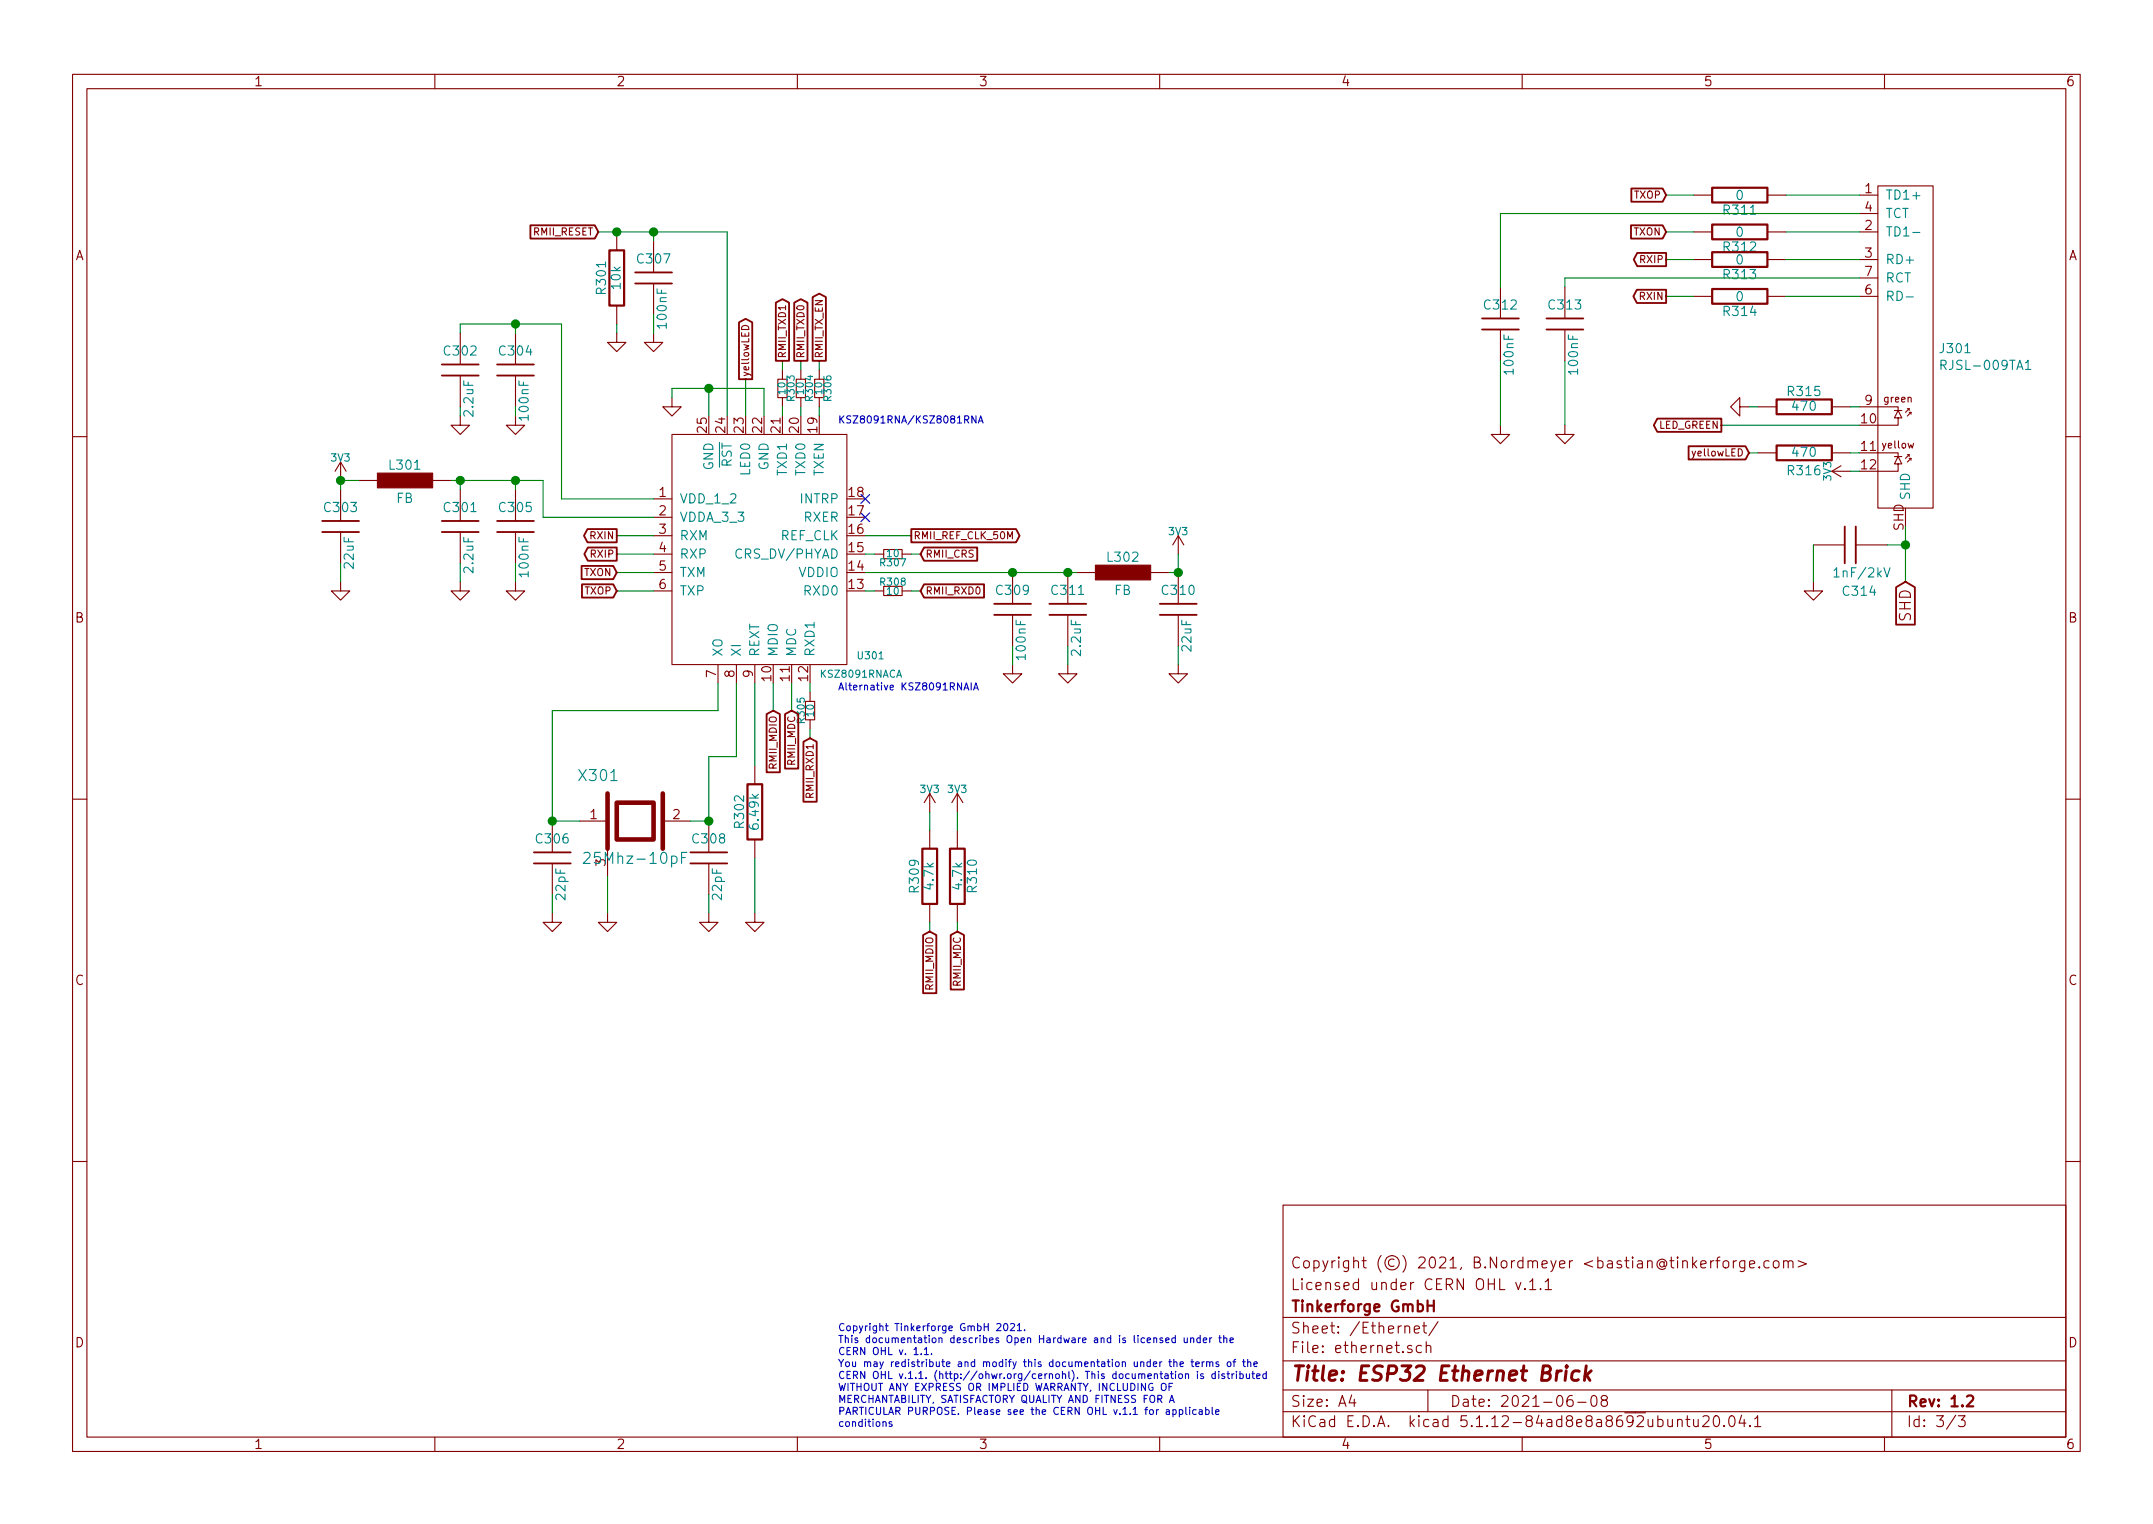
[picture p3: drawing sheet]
EESchema Schematic File Version 4
EELAYER 30 0
EELAYER END
$Descr A4 11693 8268
encoding utf-8
Sheet 3 3
Title "ESP32 Ethernet Brick"
Date "2021-06-08"
Rev "1.2"
Comp "Tinkerforge GmbH"
Comment1 "Licensed under CERN OHL v.1.1"
Comment2 "Copyright (©) 2021, B.Nordmeyer <bastian@tinkerforge.com>"
Comment3 ""
Comment4 ""
$EndDescr
Text GLabel 5000 3200 2    39   Input ~ 0
RMII_RXD0
Text GLabel 4400 4000 3    39   Input ~ 0
RMII_RXD1
Text GLabel 5000 3000 2    39   Input ~ 0
RMII_CRS
Text GLabel 4450 1950 1    39   Output ~ 0
RMII_TX_EN
Text GLabel 4350 1950 1    39   Output ~ 0
RMII_TXD0
Text GLabel 4250 1950 1    39   Output ~ 0
RMII_TXD1
Text GLabel 4300 3850 3    39   Input ~ 0
RMII_MDC
Text GLabel 4200 3850 3    39   Input ~ 0
RMII_MDIO
Text GLabel 4950 2900 2    39   Output ~ 0
RMII_REF_CLK_50M
Text Notes 4550 7750 0    39   ~ 0
Copyright Tinkerforge GmbH 2021.\nThis documentation describes Open Hardware and is licensed under the\nCERN OHL v. 1.1.\nYou may redistribute and modify this documentation under the terms of the\nCERN OHL v.1.1. (http://ohwr.org/cernohl). This documentation is distributed\nWITHOUT ANY EXPRESS OR IMPLIED WARRANTY, INCLUDING OF\nMERCHANTABILITY, SATISFACTORY QUALITY AND FITNESS FOR A\nPARTICULAR PURPOSE. Please see the CERN OHL v.1.1 for applicable\nconditions
Text GLabel 9500 2450 0    39   Input ~ 0
yellowLED
$Comp
L tinkerforge:R R?
U 1 1
P 9800 2450
AR Path="/60E1F910/60E945DD/60EBCFDB" Ref="R?"  Part="1" 
AR Path="/60E1F910/60EBCFDB" Ref="R316"  Part="1" 
F 0 "R316" V 9700 2450 50  0000 C CNN
F 1 "470" V 9800 2450 50  0000 C CNN
F 2 "kicad-libraries:R0402F" H 9800 2450 60  0001 C CNN
F 3 "" H 9800 2450 60  0001 C CNN
	1    9800 2450
	0    -1   -1   0   
$EndComp
$Comp
L tinkerforge:R R?
U 1 1
P 9800 2200
AR Path="/60E1F910/60E945DD/60EBCFE1" Ref="R?"  Part="1" 
AR Path="/60E1F910/60EBCFE1" Ref="R315"  Part="1" 
F 0 "R315" V 9880 2200 50  0000 C CNN
F 1 "470" V 9800 2200 50  0000 C CNN
F 2 "kicad-libraries:R0402F" H 9800 2200 60  0001 C CNN
F 3 "" H 9800 2200 60  0001 C CNN
	1    9800 2200
	0    -1   -1   0   
$EndComp
$Comp
L tinkerforge:GND #PWR?
U 1 1
P 9850 3150
AR Path="/60E1F910/60E945DD/60EBCFED" Ref="#PWR?"  Part="1" 
AR Path="/60E1F910/60EBCFED" Ref="#PWR0161"  Part="1" 
F 0 "#PWR0161" H 9850 3150 30  0001 C CNN
F 1 "GND" H 9850 3080 30  0001 C CNN
F 2 "" H 9850 3150 60  0001 C CNN
F 3 "" H 9850 3150 60  0001 C CNN
	1    9850 3150
	1    0    0    -1  
$EndComp
$Comp
L tinkerforge:GND #PWR?
U 1 1
P 3850 4950
AR Path="/60E1F910/60E945DD/60EBCFF9" Ref="#PWR?"  Part="1" 
AR Path="/60E1F910/60EBCFF9" Ref="#PWR0162"  Part="1" 
F 0 "#PWR0162" H 3850 4950 30  0001 C CNN
F 1 "GND" H 3850 4880 30  0001 C CNN
F 2 "" H 3850 4950 60  0001 C CNN
F 3 "" H 3850 4950 60  0001 C CNN
	1    3850 4950
	1    0    0    -1  
$EndComp
$Comp
L tinkerforge:C C?
U 1 1
P 3850 4650
AR Path="/60E1F910/60E945DD/60EBCFFF" Ref="C?"  Part="1" 
AR Path="/60E1F910/60EBCFFF" Ref="C308"  Part="1" 
F 0 "C308" H 3750 4550 50  0000 L CNN
F 1 "22pF" V 3800 4700 50  0000 L CNN
F 2 "kicad-libraries:C0402F" H 3850 4650 60  0001 C CNN
F 3 "" H 3850 4650 60  0001 C CNN
	1    3850 4650
	-1   0    0    1   
$EndComp
$Comp
L tinkerforge:GND #PWR?
U 1 1
P 3000 4950
AR Path="/60E1F910/60E945DD/60EBD005" Ref="#PWR?"  Part="1" 
AR Path="/60E1F910/60EBD005" Ref="#PWR0163"  Part="1" 
F 0 "#PWR0163" H 3000 4950 30  0001 C CNN
F 1 "GND" H 3000 4880 30  0001 C CNN
F 2 "" H 3000 4950 60  0001 C CNN
F 3 "" H 3000 4950 60  0001 C CNN
	1    3000 4950
	1    0    0    -1  
$EndComp
$Comp
L tinkerforge:C C?
U 1 1
P 3000 4650
AR Path="/60E1F910/60E945DD/60EBD00B" Ref="C?"  Part="1" 
AR Path="/60E1F910/60EBD00B" Ref="C306"  Part="1" 
F 0 "C306" H 2900 4550 50  0000 L CNN
F 1 "22pF" V 2950 4700 50  0000 L CNN
F 2 "kicad-libraries:C0402F" H 3000 4650 60  0001 C CNN
F 3 "" H 3000 4650 60  0001 C CNN
	1    3000 4650
	-1   0    0    1   
$EndComp
$Comp
L tinkerforge:GND #PWR?
U 1 1
P 3300 4950
AR Path="/60E1F910/60E945DD/60EBD011" Ref="#PWR?"  Part="1" 
AR Path="/60E1F910/60EBD011" Ref="#PWR0164"  Part="1" 
F 0 "#PWR0164" H 3300 4950 30  0001 C CNN
F 1 "GND" H 3300 4880 30  0001 C CNN
F 2 "" H 3300 4950 60  0001 C CNN
F 3 "" H 3300 4950 60  0001 C CNN
	1    3300 4950
	1    0    0    -1  
$EndComp
$Comp
L tinkerforge:CRYSTAL_3225 X?
U 1 1
P 3450 4450
AR Path="/60E1F910/60E945DD/60EBD017" Ref="X?"  Part="1" 
AR Path="/60E1F910/60EBD017" Ref="X301"  Part="1" 
F 0 "X301" H 3250 4700 60  0000 C CNN
F 1 "25Mhz-10pF" H 3450 4250 60  0000 C CNN
F 2 "kicad-libraries:CRYSTAL_3225" H 3450 4450 60  0001 C CNN
F 3 "" H 3450 4450 60  0001 C CNN
	1    3450 4450
	1    0    0    -1  
$EndComp
Text GLabel 3350 2900 0    39   Output ~ 0
RXIN
Text GLabel 3350 3000 0    39   Output ~ 0
RXIP
Text GLabel 3350 3100 0    39   Input ~ 0
TXON
Text GLabel 3350 3200 0    39   Input ~ 0
TXOP
$Comp
L tinkerforge:C C?
U 1 1
P 10050 2950
AR Path="/60E1F910/60E945DD/60EBD033" Ref="C?"  Part="1" 
AR Path="/60E1F910/60EBD033" Ref="C314"  Part="1" 
F 0 "C314" V 10300 2900 50  0000 L CNN
F 1 "1nF/2kV" V 10200 2850 50  0000 L CNN
F 2 "kicad-libraries:C1206" H 10050 2950 60  0001 C CNN
F 3 "" H 10050 2950 60  0001 C CNN
	1    10050 2950
	0    1    1    0   
$EndComp
Text GLabel 9050 1600 0    39   Output ~ 0
RXIN
Text GLabel 9050 1400 0    39   Output ~ 0
RXIP
Text GLabel 9050 1250 0    39   Input ~ 0
TXON
Text GLabel 9050 1050 0    39   Input ~ 0
TXOP
Wire Wire Line
	3150 4450 3000 4450
Wire Wire Line
	3850 4950 3850 4850
Wire Wire Line
	9850 2950 9850 3150
Wire Wire Line
	10250 2950 10350 2950
Wire Wire Line
	3300 4950 3300 4750
Wire Wire Line
	3000 4950 3000 4850
Wire Wire Line
	3850 4450 3750 4450
Text GLabel 4050 2050 1    39   Output ~ 0
yellowLED
Wire Wire Line
	9500 2450 9550 2450
$Comp
L tinkerforge:GND #PWR?
U 1 1
P 8500 2300
AR Path="/60E1F910/60E945DD/60EBD0BC" Ref="#PWR?"  Part="1" 
AR Path="/60E1F910/60EBD0BC" Ref="#PWR0165"  Part="1" 
F 0 "#PWR0165" H 8500 2300 30  0001 C CNN
F 1 "GND" H 8500 2230 30  0001 C CNN
F 2 "" H 8500 2300 60  0001 C CNN
F 3 "" H 8500 2300 60  0001 C CNN
	1    8500 2300
	1    0    0    -1  
$EndComp
Wire Wire Line
	8500 2300 8500 1950
Wire Wire Line
	3850 4100 3850 4450
$Comp
L tinkerforge:R R?
U 1 1
P 9450 1050
AR Path="/60E1F910/60E945DD/60EBD0DB" Ref="R?"  Part="1" 
AR Path="/60E1F910/60EBD0DB" Ref="R311"  Part="1" 
F 0 "R311" V 9530 1050 50  0000 C CNN
F 1 "0" V 9450 1050 50  0000 C CNN
F 2 "kicad-libraries:R0402F" H 9450 1050 60  0001 C CNN
F 3 "" H 9450 1050 60  0001 C CNN
	1    9450 1050
	0    1    1    0   
$EndComp
Wire Wire Line
	9050 1600 9200 1600
Wire Wire Line
	9050 1400 9200 1400
Wire Wire Line
	9050 1050 9200 1050
Wire Wire Line
	9200 1250 9050 1250
$Comp
L tinkerforge:3V3 #PWR?
U 1 1
P 10050 2550
AR Path="/60E1F910/60E945DD/60EBD108" Ref="#PWR?"  Part="1" 
AR Path="/60E1F910/60EBD108" Ref="#PWR0167"  Part="1" 
F 0 "#PWR0167" H 10050 2650 40  0001 C CNN
F 1 "3V3" H 10050 2675 40  0000 C CNN
F 2 "" H 10050 2550 60  0001 C CNN
F 3 "" H 10050 2550 60  0001 C CNN
	1    10050 2550
	0    -1   -1   0   
$EndComp
Text GLabel 10350 3150 3    60   Input ~ 0
SHD
$Comp
L tinkerforge:INDUCT L?
U 1 1
P 2200 2600
AR Path="/60E1F910/60E945DD/60EBD11F" Ref="L?"  Part="1" 
AR Path="/60E1F910/60EBD11F" Ref="L301"  Part="1" 
F 0 "L301" V 2280 2600 50  0000 C CNN
F 1 "FB" V 2100 2600 50  0000 C CNN
F 2 "kicad-libraries:R0603F" H 2200 2600 60  0001 C CNN
F 3 "" H 2200 2600 60  0001 C CNN
	1    2200 2600
	0    -1   -1   0   
$EndComp
Connection ~ 3000 4450
Connection ~ 3850 4450
$Comp
L tinkerforge:R R?
U 1 1
P 9450 1250
AR Path="/60E1F910/60E945DD/60F7185C" Ref="R?"  Part="1" 
AR Path="/60E1F910/60F7185C" Ref="R312"  Part="1" 
F 0 "R312" V 9530 1250 50  0000 C CNN
F 1 "0" V 9450 1250 50  0000 C CNN
F 2 "kicad-libraries:R0402F" H 9450 1250 60  0001 C CNN
F 3 "" H 9450 1250 60  0001 C CNN
	1    9450 1250
	0    1    1    0   
$EndComp
$Comp
L tinkerforge:R R?
U 1 1
P 9450 1400
AR Path="/60E1F910/60E945DD/60F71BE3" Ref="R?"  Part="1" 
AR Path="/60E1F910/60F71BE3" Ref="R313"  Part="1" 
F 0 "R313" V 9530 1400 50  0000 C CNN
F 1 "0" V 9450 1400 50  0000 C CNN
F 2 "kicad-libraries:R0402F" H 9450 1400 60  0001 C CNN
F 3 "" H 9450 1400 60  0001 C CNN
	1    9450 1400
	0    1    1    0   
$EndComp
$Comp
L tinkerforge:R R?
U 1 1
P 9450 1600
AR Path="/60E1F910/60E945DD/60F71F7B" Ref="R?"  Part="1" 
AR Path="/60E1F910/60F71F7B" Ref="R314"  Part="1" 
F 0 "R314" V 9530 1600 50  0000 C CNN
F 1 "0" V 9450 1600 50  0000 C CNN
F 2 "kicad-libraries:R0402F" H 9450 1600 60  0001 C CNN
F 3 "" H 9450 1600 60  0001 C CNN
	1    9450 1600
	0    1    1    0   
$EndComp
Wire Wire Line
	9700 1400 10100 1400
Wire Wire Line
	10100 1600 9700 1600
Wire Wire Line
	9700 1250 10100 1250
Wire Wire Line
	10100 1050 9700 1050
$Comp
L tinkerforge:C C?
U 1 1
P 8150 1750
AR Path="/60E1F910/60E945DD/60F95BCD" Ref="C?"  Part="1" 
AR Path="/60E1F910/60F95BCD" Ref="C312"  Part="1" 
F 0 "C312" H 8050 1650 50  0000 L CNN
F 1 "100nF" V 8100 1800 50  0000 L CNN
F 2 "kicad-libraries:C0402F" H 8150 1750 60  0001 C CNN
F 3 "" H 8150 1750 60  0001 C CNN
	1    8150 1750
	-1   0    0    1   
$EndComp
$Comp
L tinkerforge:GND #PWR?
U 1 1
P 8150 2300
AR Path="/60E1F910/60E945DD/60F95BD3" Ref="#PWR?"  Part="1" 
AR Path="/60E1F910/60F95BD3" Ref="#PWR0168"  Part="1" 
F 0 "#PWR0168" H 8150 2300 30  0001 C CNN
F 1 "GND" H 8150 2230 30  0001 C CNN
F 2 "" H 8150 2300 60  0001 C CNN
F 3 "" H 8150 2300 60  0001 C CNN
	1    8150 2300
	1    0    0    -1  
$EndComp
Wire Wire Line
	8150 2300 8150 1950
Wire Wire Line
	10100 1500 8500 1500
Wire Wire Line
	8500 1500 8500 1550
Wire Wire Line
	10100 1150 8150 1150
Wire Wire Line
	8150 1150 8150 1550
Text Notes 4550 2300 0    39   ~ 0
KSZ8091RNA/KSZ8081RNA
$Comp
L tinkerforge:KSZ80X1RNA U301
U 1 1
P 4150 2950
F 0 "U301" H 4650 2350 39  0000 L CNN
F 1 "KSZ8091RNACA" H 4450 2250 39  0000 L CNN
F 2 "kicad-libraries:QFN-24-4x4-EP" H 4150 3200 39  0001 C CNN
F 3 "" H 4150 3200 39  0001 C CNN
	1    4150 2950
	1    0    0    -1  
$EndComp
$Comp
L tinkerforge:GND #PWR?
U 1 1
P 3650 2150
AR Path="/60E1F910/60E945DD/60FBF030" Ref="#PWR?"  Part="1" 
AR Path="/60E1F910/60FBF030" Ref="#PWR0169"  Part="1" 
F 0 "#PWR0169" H 3650 2150 30  0001 C CNN
F 1 "GND" H 3650 2080 30  0001 C CNN
F 2 "" H 3650 2150 60  0001 C CNN
F 3 "" H 3650 2150 60  0001 C CNN
	1    3650 2150
	1    0    0    -1  
$EndComp
Wire Wire Line
	4150 2250 4150 2100
Wire Wire Line
	4150 2100 3850 2100
Wire Wire Line
	3650 2100 3650 2150
Wire Wire Line
	3850 2250 3850 2100
Connection ~ 3850 2100
Wire Wire Line
	3850 2100 3650 2100
Wire Wire Line
	3350 2900 3550 2900
Wire Wire Line
	3550 3000 3350 3000
Wire Wire Line
	3350 3100 3550 3100
Wire Wire Line
	3550 3200 3350 3200
Wire Wire Line
	4050 2250 4050 2050
Wire Wire Line
	4200 3850 4200 3700
Wire Wire Line
	4300 3850 4300 3700
Text GLabel 5200 5050 3    39   Input ~ 0
RMII_MDC
Text GLabel 5050 5050 3    39   Input ~ 0
RMII_MDIO
$Comp
L tinkerforge:R R?
U 1 1
P 5200 4750
AR Path="/60E1F910/60E945DD/60FF0424" Ref="R?"  Part="1" 
AR Path="/60E1F910/60FF0424" Ref="R310"  Part="1" 
F 0 "R310" V 5280 4750 50  0000 C CNN
F 1 "4.7k" V 5200 4750 50  0000 C CNN
F 2 "kicad-libraries:R0402F" H 5200 4750 60  0001 C CNN
F 3 "" H 5200 4750 60  0001 C CNN
	1    5200 4750
	1    0    0    -1  
$EndComp
$Comp
L tinkerforge:R R?
U 1 1
P 5050 4750
AR Path="/60E1F910/60E945DD/60FF1811" Ref="R?"  Part="1" 
AR Path="/60E1F910/60FF1811" Ref="R309"  Part="1" 
F 0 "R309" V 5130 4750 50  0000 C CNN
F 1 "4.7k" V 5050 4750 50  0000 C CNN
F 2 "kicad-libraries:R0402F" H 5050 4750 60  0001 C CNN
F 3 "" H 5050 4750 60  0001 C CNN
	1    5050 4750
	-1   0    0    1   
$EndComp
Wire Wire Line
	5050 5050 5050 5000
Wire Wire Line
	5200 5050 5200 5000
Wire Wire Line
	3900 3700 3900 3850
Wire Wire Line
	3900 3850 3000 3850
Wire Wire Line
	4000 3700 4000 4100
Wire Wire Line
	4000 4100 3850 4100
$Comp
L tinkerforge:C C?
U 1 1
P 8500 1750
AR Path="/60E1F910/60E945DD/61006E55" Ref="C?"  Part="1" 
AR Path="/60E1F910/61006E55" Ref="C313"  Part="1" 
F 0 "C313" H 8400 1650 50  0000 L CNN
F 1 "100nF" V 8450 1800 50  0000 L CNN
F 2 "kicad-libraries:C0402F" H 8500 1750 60  0001 C CNN
F 3 "" H 8500 1750 60  0001 C CNN
	1    8500 1750
	-1   0    0    1   
$EndComp
$Comp
L tinkerforge:3V3 #PWR?
U 1 1
P 5050 4400
AR Path="/60E1F910/60E945DD/61009187" Ref="#PWR?"  Part="1" 
AR Path="/60E1F910/61009187" Ref="#PWR0170"  Part="1" 
F 0 "#PWR0170" H 5050 4500 40  0001 C CNN
F 1 "3V3" H 5050 4525 40  0000 C CNN
F 2 "" H 5050 4400 60  0001 C CNN
F 3 "" H 5050 4400 60  0001 C CNN
	1    5050 4400
	1    0    0    -1  
$EndComp
$Comp
L tinkerforge:3V3 #PWR?
U 1 1
P 5200 4400
AR Path="/60E1F910/60E945DD/6100AC65" Ref="#PWR?"  Part="1" 
AR Path="/60E1F910/6100AC65" Ref="#PWR0171"  Part="1" 
F 0 "#PWR0171" H 5200 4500 40  0001 C CNN
F 1 "3V3" H 5200 4525 40  0000 C CNN
F 2 "" H 5200 4400 60  0001 C CNN
F 3 "" H 5200 4400 60  0001 C CNN
	1    5200 4400
	1    0    0    -1  
$EndComp
Wire Wire Line
	5050 4500 5050 4400
Wire Wire Line
	5200 4500 5200 4400
$Comp
L tinkerforge:3V3 #PWR?
U 1 1
P 6400 3000
AR Path="/60E1F910/60E945DD/61013A4F" Ref="#PWR?"  Part="1" 
AR Path="/60E1F910/61013A4F" Ref="#PWR0172"  Part="1" 
F 0 "#PWR0172" H 6400 3100 40  0001 C CNN
F 1 "3V3" H 6400 3125 40  0000 C CNN
F 2 "" H 6400 3000 60  0001 C CNN
F 3 "" H 6400 3000 60  0001 C CNN
	1    6400 3000
	1    0    0    -1  
$EndComp
$Comp
L tinkerforge:3V3 #PWR?
U 1 1
P 1850 2600
AR Path="/60E1F910/60E945DD/6101441A" Ref="#PWR?"  Part="1" 
AR Path="/60E1F910/6101441A" Ref="#PWR0173"  Part="1" 
F 0 "#PWR0173" H 1850 2700 40  0001 C CNN
F 1 "3V3" H 1850 2725 40  0000 C CNN
F 2 "" H 1850 2600 60  0001 C CNN
F 3 "" H 1850 2600 60  0001 C CNN
	1    1850 2600
	1    0    0    -1  
$EndComp
Wire Wire Line
	4700 3100 5500 3100
Wire Wire Line
	6400 3100 6400 3000
$Comp
L tinkerforge:C C?
U 1 1
P 5500 3300
AR Path="/60E1F910/60E945DD/610181F4" Ref="C?"  Part="1" 
AR Path="/60E1F910/610181F4" Ref="C309"  Part="1" 
F 0 "C309" H 5400 3200 50  0000 L CNN
F 1 "100nF" V 5450 3350 50  0000 L CNN
F 2 "kicad-libraries:C0402F" H 5500 3300 60  0001 C CNN
F 3 "" H 5500 3300 60  0001 C CNN
	1    5500 3300
	-1   0    0    1   
$EndComp
Connection ~ 5500 3100
Wire Wire Line
	5500 3100 5800 3100
$Comp
L tinkerforge:GND #PWR?
U 1 1
P 5500 3600
AR Path="/60E1F910/60E945DD/61019D30" Ref="#PWR?"  Part="1" 
AR Path="/60E1F910/61019D30" Ref="#PWR0174"  Part="1" 
F 0 "#PWR0174" H 5500 3600 30  0001 C CNN
F 1 "GND" H 5500 3530 30  0001 C CNN
F 2 "" H 5500 3600 60  0001 C CNN
F 3 "" H 5500 3600 60  0001 C CNN
	1    5500 3600
	1    0    0    -1  
$EndComp
$Comp
L tinkerforge:GND #PWR?
U 1 1
P 5800 3600
AR Path="/60E1F910/60E945DD/6101A1C7" Ref="#PWR?"  Part="1" 
AR Path="/60E1F910/6101A1C7" Ref="#PWR0175"  Part="1" 
F 0 "#PWR0175" H 5800 3600 30  0001 C CNN
F 1 "GND" H 5800 3530 30  0001 C CNN
F 2 "" H 5800 3600 60  0001 C CNN
F 3 "" H 5800 3600 60  0001 C CNN
	1    5800 3600
	1    0    0    -1  
$EndComp
Wire Wire Line
	5500 3600 5500 3500
$Comp
L tinkerforge:C C?
U 1 1
P 6400 3300
AR Path="/60E1F910/60E945DD/6101C9C4" Ref="C?"  Part="1" 
AR Path="/60E1F910/6101C9C4" Ref="C310"  Part="1" 
F 0 "C310" H 6300 3200 50  0000 L CNN
F 1 "22uF" V 6350 3350 50  0000 L CNN
F 2 "kicad-libraries:C1206" H 6400 3300 60  0001 C CNN
F 3 "" H 6400 3300 60  0001 C CNN
	1    6400 3300
	-1   0    0    1   
$EndComp
Wire Wire Line
	5800 3600 5800 3500
$Comp
L tinkerforge:C C?
U 1 1
P 1850 2850
AR Path="/60E1F910/60E945DD/6101FCB9" Ref="C?"  Part="1" 
AR Path="/60E1F910/6101FCB9" Ref="C303"  Part="1" 
F 0 "C303" H 1750 2750 50  0000 L CNN
F 1 "22uF" V 1800 2900 50  0000 L CNN
F 2 "kicad-libraries:C1206" H 1850 2850 60  0001 C CNN
F 3 "" H 1850 2850 60  0001 C CNN
	1    1850 2850
	-1   0    0    1   
$EndComp
$Comp
L tinkerforge:C C?
U 1 1
P 2800 2850
AR Path="/60E1F910/60E945DD/610209BF" Ref="C?"  Part="1" 
AR Path="/60E1F910/610209BF" Ref="C305"  Part="1" 
F 0 "C305" H 2700 2750 50  0000 L CNN
F 1 "100nF" V 2750 2900 50  0000 L CNN
F 2 "kicad-libraries:C0402F" H 2800 2850 60  0001 C CNN
F 3 "" H 2800 2850 60  0001 C CNN
	1    2800 2850
	-1   0    0    1   
$EndComp
$Comp
L tinkerforge:GND #PWR?
U 1 1
P 2800 3150
AR Path="/60E1F910/60E945DD/61021F16" Ref="#PWR?"  Part="1" 
AR Path="/60E1F910/61021F16" Ref="#PWR0176"  Part="1" 
F 0 "#PWR0176" H 2800 3150 30  0001 C CNN
F 1 "GND" H 2800 3080 30  0001 C CNN
F 2 "" H 2800 3150 60  0001 C CNN
F 3 "" H 2800 3150 60  0001 C CNN
	1    2800 3150
	1    0    0    -1  
$EndComp
$Comp
L tinkerforge:GND #PWR?
U 1 1
P 2500 3150
AR Path="/60E1F910/60E945DD/6102295E" Ref="#PWR?"  Part="1" 
AR Path="/60E1F910/6102295E" Ref="#PWR0177"  Part="1" 
F 0 "#PWR0177" H 2500 3150 30  0001 C CNN
F 1 "GND" H 2500 3080 30  0001 C CNN
F 2 "" H 2500 3150 60  0001 C CNN
F 3 "" H 2500 3150 60  0001 C CNN
	1    2500 3150
	1    0    0    -1  
$EndComp
Wire Wire Line
	2800 3150 2800 3050
Wire Wire Line
	3550 2800 2950 2800
Wire Wire Line
	2950 2600 2800 2600
Wire Wire Line
	2950 2600 2950 2800
Wire Wire Line
	2500 2600 2500 2650
Wire Wire Line
	2800 2650 2800 2600
Connection ~ 2800 2600
Wire Wire Line
	2800 2600 2500 2600
$Comp
L tinkerforge:C C?
U 1 1
P 2800 2000
AR Path="/60E1F910/60E945DD/6102C566" Ref="C?"  Part="1" 
AR Path="/60E1F910/6102C566" Ref="C304"  Part="1" 
F 0 "C304" H 2700 1900 50  0000 L CNN
F 1 "100nF" V 2750 2050 50  0000 L CNN
F 2 "kicad-libraries:C0402F" H 2800 2000 60  0001 C CNN
F 3 "" H 2800 2000 60  0001 C CNN
	1    2800 2000
	-1   0    0    1   
$EndComp
$Comp
L tinkerforge:C C?
U 1 1
P 2500 2000
AR Path="/60E1F910/60E945DD/6102CC1C" Ref="C?"  Part="1" 
AR Path="/60E1F910/6102CC1C" Ref="C302"  Part="1" 
F 0 "C302" H 2400 1900 50  0000 L CNN
F 1 "2.2uF" V 2450 2050 50  0000 L CNN
F 2 "kicad-libraries:C0603F" H 2500 2000 60  0001 C CNN
F 3 "" H 2500 2000 60  0001 C CNN
	1    2500 2000
	-1   0    0    1   
$EndComp
$Comp
L tinkerforge:GND #PWR?
U 1 1
P 2500 2250
AR Path="/60E1F910/60E945DD/61030730" Ref="#PWR?"  Part="1" 
AR Path="/60E1F910/61030730" Ref="#PWR0178"  Part="1" 
F 0 "#PWR0178" H 2500 2250 30  0001 C CNN
F 1 "GND" H 2500 2180 30  0001 C CNN
F 2 "" H 2500 2250 60  0001 C CNN
F 3 "" H 2500 2250 60  0001 C CNN
	1    2500 2250
	1    0    0    -1  
$EndComp
$Comp
L tinkerforge:GND #PWR?
U 1 1
P 2800 2250
AR Path="/60E1F910/60E945DD/61030C87" Ref="#PWR?"  Part="1" 
AR Path="/60E1F910/61030C87" Ref="#PWR0179"  Part="1" 
F 0 "#PWR0179" H 2800 2250 30  0001 C CNN
F 1 "GND" H 2800 2180 30  0001 C CNN
F 2 "" H 2800 2250 60  0001 C CNN
F 3 "" H 2800 2250 60  0001 C CNN
	1    2800 2250
	1    0    0    -1  
$EndComp
Wire Wire Line
	2500 1800 2500 1750
Wire Wire Line
	2500 1750 2800 1750
Wire Wire Line
	3050 1750 3050 2700
Wire Wire Line
	3050 2700 3550 2700
Wire Wire Line
	2800 2250 2800 2200
Wire Wire Line
	2500 2250 2500 2200
Wire Wire Line
	2800 1800 2800 1750
Connection ~ 2800 1750
Wire Wire Line
	2800 1750 3050 1750
$Comp
L tinkerforge:R R?
U 1 1
P 4100 4400
AR Path="/60E1F910/60E945DD/6104043E" Ref="R?"  Part="1" 
AR Path="/60E1F910/6104043E" Ref="R302"  Part="1" 
F 0 "R302" V 4180 4400 50  0000 C CNN
F 1 "6.49k" V 4100 4400 50  0000 C CNN
F 2 "kicad-libraries:R0402F" H 4100 4400 60  0001 C CNN
F 3 "" H 4100 4400 60  0001 C CNN
	1    4100 4400
	-1   0    0    1   
$EndComp
$Comp
L tinkerforge:GND #PWR?
U 1 1
P 4100 4950
AR Path="/60E1F910/60E945DD/61040F95" Ref="#PWR?"  Part="1" 
AR Path="/60E1F910/61040F95" Ref="#PWR0180"  Part="1" 
F 0 "#PWR0180" H 4100 4950 30  0001 C CNN
F 1 "GND" H 4100 4880 30  0001 C CNN
F 2 "" H 4100 4950 60  0001 C CNN
F 3 "" H 4100 4950 60  0001 C CNN
	1    4100 4950
	1    0    0    -1  
$EndComp
Wire Wire Line
	4100 4950 4100 4650
Wire Wire Line
	4100 4150 4100 3700
NoConn ~ 4700 2700
Text GLabel 3250 1250 0    39   Input ~ 0
RMII_RESET
Wire Wire Line
	3000 3850 3000 4450
Wire Wire Line
	4700 2900 4950 2900
NoConn ~ 4700 2800
$Comp
L tinkerforge:R R?
U 1 1
P 3350 1500
AR Path="/60E1F910/60E945DD/6109E15A" Ref="R?"  Part="1" 
AR Path="/60E1F910/6109E15A" Ref="R301"  Part="1" 
F 0 "R301" V 3430 1500 50  0000 C CNN
F 1 "10k" V 3350 1500 50  0000 C CNN
F 2 "kicad-libraries:R0402F" H 3350 1500 60  0001 C CNN
F 3 "" H 3350 1500 60  0001 C CNN
	1    3350 1500
	-1   0    0    1   
$EndComp
$Comp
L tinkerforge:GND #PWR?
U 1 1
P 3350 1800
AR Path="/60E1F910/60E945DD/6109F552" Ref="#PWR?"  Part="1" 
AR Path="/60E1F910/6109F552" Ref="#PWR0181"  Part="1" 
F 0 "#PWR0181" H 3350 1800 30  0001 C CNN
F 1 "GND" H 3350 1730 30  0001 C CNN
F 2 "" H 3350 1800 60  0001 C CNN
F 3 "" H 3350 1800 60  0001 C CNN
	1    3350 1800
	1    0    0    -1  
$EndComp
$Comp
L tinkerforge:C C?
U 1 1
P 3550 1500
AR Path="/60E1F910/60E945DD/6109FD78" Ref="C?"  Part="1" 
AR Path="/60E1F910/6109FD78" Ref="C307"  Part="1" 
F 0 "C307" H 3450 1400 50  0000 L CNN
F 1 "100nF" V 3500 1550 50  0000 L CNN
F 2 "kicad-libraries:C0402F" H 3550 1500 60  0001 C CNN
F 3 "" H 3550 1500 60  0001 C CNN
	1    3550 1500
	-1   0    0    1   
$EndComp
$Comp
L tinkerforge:GND #PWR?
U 1 1
P 3550 1800
AR Path="/60E1F910/60E945DD/610A01BA" Ref="#PWR?"  Part="1" 
AR Path="/60E1F910/610A01BA" Ref="#PWR0182"  Part="1" 
F 0 "#PWR0182" H 3550 1800 30  0001 C CNN
F 1 "GND" H 3550 1730 30  0001 C CNN
F 2 "" H 3550 1800 60  0001 C CNN
F 3 "" H 3550 1800 60  0001 C CNN
	1    3550 1800
	1    0    0    -1  
$EndComp
Wire Wire Line
	3950 2250 3950 1250
Wire Wire Line
	3950 1250 3550 1250
Connection ~ 3350 1250
Wire Wire Line
	3350 1250 3250 1250
Wire Wire Line
	3550 1300 3550 1250
Connection ~ 3550 1250
Wire Wire Line
	3550 1250 3350 1250
Wire Wire Line
	3350 1800 3350 1750
Wire Wire Line
	3550 1800 3550 1700
$Comp
L tinkerforge:Rs R?
U 1 1
P 4400 3850
AR Path="/610B755F" Ref="R?"  Part="1" 
AR Path="/60E1F910/610B755F" Ref="R305"  Part="1" 
F 0 "R305" V 4350 3850 39  0000 C CNN
F 1 "10" V 4400 3850 39  0000 C CNN
F 2 "kicad-libraries:R0402F" H 4400 3850 60  0001 C CNN
F 3 "" H 4400 3850 60  0000 C CNN
	1    4400 3850
	1    0    0    -1  
$EndComp
$Comp
L tinkerforge:Rs R?
U 1 1
P 4850 3200
AR Path="/610BE115" Ref="R?"  Part="1" 
AR Path="/60E1F910/610BE115" Ref="R308"  Part="1" 
F 0 "R308" V 4800 3200 39  0000 C CNN
F 1 "10" V 4850 3200 39  0000 C CNN
F 2 "kicad-libraries:R0402F" H 4850 3200 60  0001 C CNN
F 3 "" H 4850 3200 60  0000 C CNN
	1    4850 3200
	0    1    1    0   
$EndComp
Wire Wire Line
	4950 3200 5000 3200
Wire Wire Line
	4750 3200 4700 3200
Wire Wire Line
	4400 3750 4400 3700
Wire Wire Line
	4400 4000 4400 3950
$Comp
L tinkerforge:Rs R?
U 1 1
P 4250 2100
AR Path="/610CD504" Ref="R?"  Part="1" 
AR Path="/60E1F910/610CD504" Ref="R303"  Part="1" 
F 0 "R303" V 4200 2100 39  0000 C CNN
F 1 "10" V 4250 2100 39  0000 C CNN
F 2 "kicad-libraries:R0402F" H 4250 2100 60  0001 C CNN
F 3 "" H 4250 2100 60  0000 C CNN
	1    4250 2100
	-1   0    0    1   
$EndComp
$Comp
L tinkerforge:Rs R?
U 1 1
P 4350 2100
AR Path="/610CDD86" Ref="R?"  Part="1" 
AR Path="/60E1F910/610CDD86" Ref="R304"  Part="1" 
F 0 "R304" V 4300 2100 39  0000 C CNN
F 1 "10" V 4350 2100 39  0000 C CNN
F 2 "kicad-libraries:R0402F" H 4350 2100 60  0001 C CNN
F 3 "" H 4350 2100 60  0000 C CNN
	1    4350 2100
	-1   0    0    1   
$EndComp
$Comp
L tinkerforge:Rs R?
U 1 1
P 4450 2100
AR Path="/610CDFE6" Ref="R?"  Part="1" 
AR Path="/60E1F910/610CDFE6" Ref="R306"  Part="1" 
F 0 "R306" V 4400 2100 39  0000 C CNN
F 1 "10" V 4450 2100 39  0000 C CNN
F 2 "kicad-libraries:R0402F" H 4450 2100 60  0001 C CNN
F 3 "" H 4450 2100 60  0000 C CNN
	1    4450 2100
	-1   0    0    1   
$EndComp
Wire Wire Line
	4250 2000 4250 1950
Wire Wire Line
	4250 2250 4250 2200
Wire Wire Line
	4350 2250 4350 2200
Wire Wire Line
	4350 2000 4350 1950
Wire Wire Line
	4450 2000 4450 1950
Wire Wire Line
	4450 2250 4450 2200
$Comp
L tinkerforge:Rs R?
U 1 1
P 4850 3000
AR Path="/610E879F" Ref="R?"  Part="1" 
AR Path="/60E1F910/610E879F" Ref="R307"  Part="1" 
F 0 "R307" V 4800 3000 39  0000 C CNN
F 1 "10" V 4850 3000 39  0000 C CNN
F 2 "kicad-libraries:R0402F" H 4850 3000 60  0001 C CNN
F 3 "" H 4850 3000 60  0000 C CNN
	1    4850 3000
	0    -1   -1   0   
$EndComp
Wire Wire Line
	4950 3000 5000 3000
Wire Wire Line
	4750 3000 4700 3000
$Comp
L tinkerforge:C C?
U 1 1
P 2500 2850
AR Path="/60E1F910/60E945DD/610FE7BC" Ref="C?"  Part="1" 
AR Path="/60E1F910/610FE7BC" Ref="C301"  Part="1" 
F 0 "C301" H 2400 2750 50  0000 L CNN
F 1 "2.2uF" V 2450 2900 50  0000 L CNN
F 2 "kicad-libraries:C0603F" H 2500 2850 60  0001 C CNN
F 3 "" H 2500 2850 60  0001 C CNN
	1    2500 2850
	-1   0    0    1   
$EndComp
$Comp
L tinkerforge:GND #PWR?
U 1 1
P 1850 3150
AR Path="/60E1F910/60E945DD/610FEE6D" Ref="#PWR?"  Part="1" 
AR Path="/60E1F910/610FEE6D" Ref="#PWR0183"  Part="1" 
F 0 "#PWR0183" H 1850 3150 30  0001 C CNN
F 1 "GND" H 1850 3080 30  0001 C CNN
F 2 "" H 1850 3150 60  0001 C CNN
F 3 "" H 1850 3150 60  0001 C CNN
	1    1850 3150
	1    0    0    -1  
$EndComp
$Comp
L tinkerforge:C C?
U 1 1
P 5800 3300
AR Path="/60E1F910/60E945DD/610FF3B5" Ref="C?"  Part="1" 
AR Path="/60E1F910/610FF3B5" Ref="C311"  Part="1" 
F 0 "C311" H 5700 3200 50  0000 L CNN
F 1 "2.2uF" V 5750 3350 50  0000 L CNN
F 2 "kicad-libraries:C0603F" H 5800 3300 60  0001 C CNN
F 3 "" H 5800 3300 60  0001 C CNN
	1    5800 3300
	-1   0    0    1   
$EndComp
$Comp
L tinkerforge:INDUCT L?
U 1 1
P 6100 3100
AR Path="/60E1F910/60E945DD/61100C29" Ref="L?"  Part="1" 
AR Path="/60E1F910/61100C29" Ref="L302"  Part="1" 
F 0 "L302" V 6180 3100 50  0000 C CNN
F 1 "FB" V 6000 3100 50  0000 C CNN
F 2 "kicad-libraries:R0603F" H 6100 3100 60  0001 C CNN
F 3 "" H 6100 3100 60  0001 C CNN
	1    6100 3100
	0    -1   -1   0   
$EndComp
$Comp
L tinkerforge:GND #PWR?
U 1 1
P 6400 3600
AR Path="/60E1F910/60E945DD/61106FF8" Ref="#PWR?"  Part="1" 
AR Path="/60E1F910/61106FF8" Ref="#PWR0184"  Part="1" 
F 0 "#PWR0184" H 6400 3600 30  0001 C CNN
F 1 "GND" H 6400 3530 30  0001 C CNN
F 2 "" H 6400 3600 60  0001 C CNN
F 3 "" H 6400 3600 60  0001 C CNN
	1    6400 3600
	1    0    0    -1  
$EndComp
Wire Wire Line
	1850 3150 1850 3050
Wire Wire Line
	1850 2600 1850 2650
Wire Wire Line
	1850 2600 1950 2600
Connection ~ 1850 2600
Wire Wire Line
	2450 2600 2500 2600
Connection ~ 2500 2600
Wire Wire Line
	5850 3100 5800 3100
Connection ~ 5800 3100
Wire Wire Line
	6350 3100 6400 3100
Connection ~ 6400 3100
Wire Wire Line
	6400 3600 6400 3500
Text GLabel 9350 2300 0    39   Output ~ 0
LED_GREEN
$Comp
L tinkerforge:GND #PWR?
U 1 1
P 9500 2200
AR Path="/60E1F910/60E945DD/612D60CA" Ref="#PWR?"  Part="1" 
AR Path="/60E1F910/612D60CA" Ref="#PWR0160"  Part="1" 
F 0 "#PWR0160" H 9500 2200 30  0001 C CNN
F 1 "GND" H 9500 2130 30  0001 C CNN
F 2 "" H 9500 2200 60  0001 C CNN
F 3 "" H 9500 2200 60  0001 C CNN
	1    9500 2200
	0    1    1    0   
$EndComp
Wire Wire Line
	10100 2200 10050 2200
Wire Wire Line
	2500 3050 2500 3150
Text Notes 4550 3750 0    39   ~ 0
Alternative KSZ8091RNAIA
Wire Wire Line
	10050 2450 10100 2450
Wire Wire Line
	10100 2550 10050 2550
$Comp
L tinkerforge:RJSL-009TA1 J301
U 1 1
P 10350 1500
F 0 "J301" H 10528 1118 50  0000 L CNN
F 1 "RJSL-009TA1" H 10528 1027 50  0000 L CNN
F 2 "kicad-libraries:RJSL-009TA1" H 10200 1600 50  0001 C CNN
F 3 "" H 10200 1600 50  0001 C CNN
	1    10350 1500
	1    0    0    -1  
$EndComp
Wire Wire Line
	10350 2850 10350 2950
Connection ~ 10350 2950
Wire Wire Line
	10350 2950 10350 3150
Wire Wire Line
	9350 2300 10100 2300
Wire Wire Line
	9550 2200 9500 2200
$EndSCHEMATC
